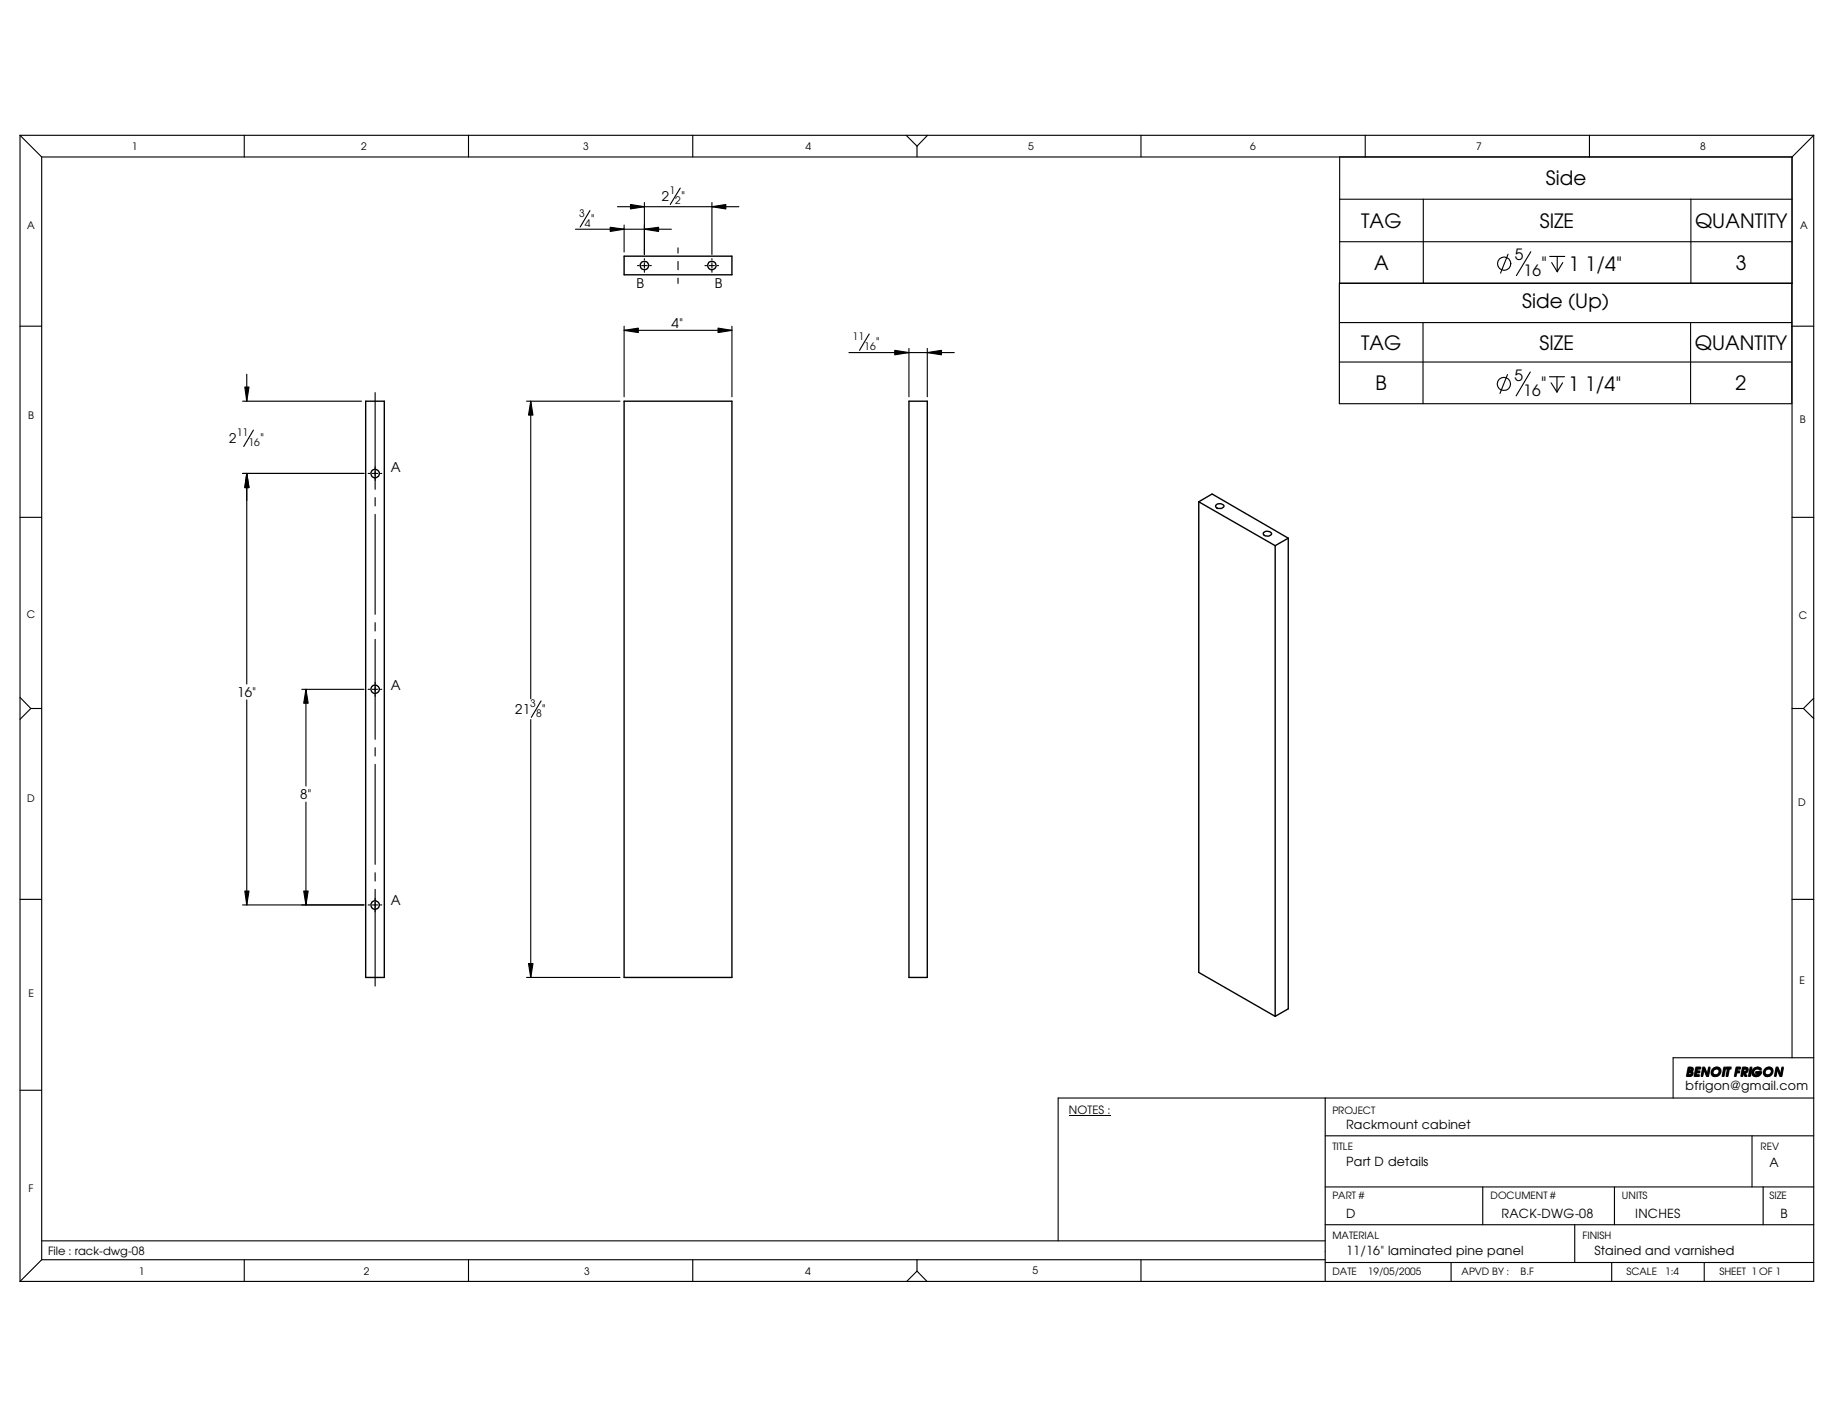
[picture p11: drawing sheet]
<svg xmlns="http://www.w3.org/2000/svg" width="279mm" height="216mm" viewBox="0 0 279 216" stroke-linecap="round" stroke-linejoin="round" font-family="sans-serif">
<g fill="none" stroke="#000" stroke-width=".17">
<path d="M3 20.6v174.6M3 20.6h273.3M3 20.6l3.3 3.3M6.3 23.9v168M6.3 23.9h266.7M37.2 20.6v3.3M71.4 20.6v3.3M87.7 34.9h14.6M89.9 32.1l-1.5 2.5M93 34.6l2.1 .3-2.1 .4zM94.1 31.5h18.5M95.1 34.3v4.1"/>
<path d="M96.1 31.2l2.1 .3-2.1 .3zM98.2 34.9l2.1-.3v.7zM98.2 30.9v7.9M98.2 39.4v.2M103.3 37.8v.8M103.3 39.8v1.3M103.6 28.7l-1.5 2.5M105.5 20.6v3.3M108.5 31.5l2.1-.3v.6zM108.5 30.9v7.9M108.5 39.4v.2M138 20.6l1.7 1.7"/>
<path d="M139.7 22.3v1.6M141.3 20.6l-1.6 1.7M173.8 20.6v3.3M204.1 23.9v19.3h68.9M204.1 36.8h68.9M204.1 30.4h68.9M208 20.6v3.3M216.8 30.4v12.8M229.7 38.7l-1.1 2.9M233.2 38.4l-2.2 3.6M236.1 39.1h2.3M237.2 39.1v2.3"/>
<path d="M242.1 20.6v3.3M257.6 30.4v12.8M273 23.9v137.3M276.3 20.6v174.6h-273.3M276.3 20.6l-3.3 3.3M3 49.7h3.3M37.3 59h.6l-.3 2.1zM37.6 57v4.1M57.1 59.8v14.7M95.1 50.3l2.1-.3v.7zM95.1 49.7v10.8M95.1 50.3h16.4"/>
<path d="M97.1 40.5h.3M97.7 40.5h.9M98.2 40v.9M98.2 41.3v.2M99 40.5h.2M103.3 42.4v.8M107.4 40.5h.3M108 40.5h.8M108.5 40v.9M108.5 41.3v.2M109.3 40.5h.2M109.4 50l2.1 .3-2.1 .4z"/>
<path d="M111.5 49.7v10.8M129.3 53.7h16.1M132.4 50.9l-1.5 2.5M136.3 53.4l2.2 .3-2.2 .4zM138.5 53.1v7.4M141.3 53.7l2.1-.3v.7zM141.3 53.1v7.4M204 43.1h69v18.4h-69zM204 55.2h69M204 49.1h69M216.8 49.1v12.4M229.7 57.1l-1.2 2.8"/>
<path d="M233.1 56.7l-2.1 3.6M236.1 57.4h2.2M236.3 58.3l.9 1.4M236.4 40l.8 1.4M237.2 57.4v2.3M238 58.3l-.8 1.4M238.1 40l-.9 1.4M257.6 49.1v12.4M273 49.7h3.3M3 78.8h3.3M37 72.1h18.5M37 61.1h18.1"/>
<path d="M37.6 72.1l.3 2.2h-.6zM37.6 72.1v32.1M38.6 65.5l-1.5 2.5M56.1 72.1h.2M56.7 72.1h.8M57.1 75.8v1.3M57.1 78.4v15.2M58 72.1h.2M80.2 61.1h14.2M80.9 61.1l.3 2.1h-.7zM80.9 61.1v45.4M273 78.8h3.3"/>
<path d="M57.1 94.9v1.2M57.1 97.4v15.2M3 106.3l1.7 1.6M4.7 107.9h1.6M4.7 107.9l-1.7 1.7M37.6 106.6v31.3M46 105h9.5M46.6 105l.3 2.1h-.6zM46.6 105v14.8M56.1 105h.2M56.7 105h.8M57.1 113.9v1.3"/>
<path d="M57.1 116.5v15.2M58 105h.2M80.9 109.6v39.3M82.4 106.8l-1.5 2.5M273 107.9h1.7M274.7 107.9l1.6 1.6M276.3 106.4l-1.6 1.5M3 137h3.3M37 137.9h18.5M37.3 135.8h.6l-.3 2.1zM46.3 135.8h.6l-.3 2.1zM46.6 122.2v15.7"/>
<path d="M56.1 137.9h.2M56.7 137.9h.8M57.1 133v1.2M57.1 135.5v14.7M58 137.9h.2M273 137h3.3M80.2 148.9h14.2M80.5 146.8h.7l-.3 2.1zM3 166.1h3.3M201.9 173.1h74.4M201.9 167.3v27.9M266.9 173.1v7.7"/>
<path d="M276.3 167.3h-115.1v21.8M276.3 161.2h-21.4v6.1M6.3 191.9h195.6M6.3 191.9l-3.3 3.3M6.3 189.1h195.6M37.2 191.9v3.3M71.4 191.9v3.3M105.5 191.9v3.3M139.7 191.9v1.8M139.7 193.7l1.5 1.5M139.7 193.7l-1.6 1.5M173.8 191.9v3.3"/>
<path d="M201.9 186.6h74.4M201.9 192.4h74.4M201.9 180.8h74.4M221.1 192.4v2.8M225.9 180.8v5.8M239.9 186.6v5.8M245.5 192.4v2.8M246 180.8v5.8M259.6 192.4v2.8M268.6 180.8v5.8"/>
<circle cx="229.1" cy="58.5" r="1.01"/>
<circle cx="229.2" cy="40.2" r="1.01"/>
</g>
<g fill="none" stroke="#000" stroke-width=".21">
<path d="M95.1 39h16.4v2.9h-16.4zM55.7 61.1h2.8v87.8h-2.8zM95.1 61.1h16.4v87.8h-16.4zM138.5 61.1h2.8v87.8h-2.8zM182.6 76.5l11.7 6.6M182.6 76.5l2.1-1.2 11.6 6.7M182.6 76.5v71.7l11.7 6.7M185.3 77a.79 .79 0 0 1 1.2 .1l-.4 .4h-.6l-.2-.2-.1-.2zM192.5 81.2a.75 .75 0 0 1 1.2 .2 .78 .78 0 0 1-1.3-.1zM194.3 83.1v71.8M196.3 82v71.7l-2 1.2M196.3 82l-2 1.1"/>
<circle cx="98.2" cy="40.5" r=".64"/>
<circle cx="108.5" cy="40.5" r=".64"/>
<circle cx="57.1" cy="72.2" r=".64"/>
<circle cx="57.1" cy="105" r=".64"/>
<circle cx="57.1" cy="137.9" r=".64"/>
</g>
<g fill="#000">
<path d="M93 34.6l2.1 .3-2.1 .4zM98.2 34.9l2.1-.3v.7zM96.1 31.2l2.1 .3-2.1 .3zM108.5 31.5l2.1-.3v.6zM95.1 50.3l2.1-.3v.7zM109.4 50l2.1 .3-2.1 .4zM136.3 53.4l2.2 .3-2.2 .4zM141.3 53.7l2.1-.3v.7zM37.6 72.1l.3 2.2h-.6zM37.3 59h.6l-.3 2.1zM80.9 61.1l.3 2.1h-.7zM46.6 105l.3 2.1h-.6z"/>
<path d="M37.3 135.8h.6l-.3 2.1zM46.3 135.8h.6l-.3 2.1zM80.5 146.8h.7l-.3 2.1z"/>
</g>
<path d="M162.8 170h6.4" fill="none" stroke="#000" stroke-width=".15"/>
<g font-size="3">
<text x="235.5" y="28.2">Side</text>
<text x="207.4" y="34.7">TAG</text>
<text x="234.6" y="34.7">SIZE</text>
<text x="258.2" y="34.7">QUANTITY</text>
<text x="209.3" y="41.2">A</text>
<text x="234.8" y="41.3">&quot;</text>
<text x="239" y="41.3">1 1/4&quot;</text>
<text x="264.5" y="41.2">3</text>
<text x="231.9" y="46.9">Side (Up)</text>
<text x="207.3" y="53.3">TAG</text>
<text x="234.5" y="53.3">SIZE</text>
<text x="258.2" y="53.3">QUANTITY</text>
<text x="209.5" y="59.5">B</text>
<text x="234.7" y="59.6">&quot;</text>
<text x="238.9" y="59.6">1 1/4&quot;</text>
<text x="264.4" y="59.5">2</text>
</g>
<g font-size="2.4">
<text x="230.8" y="39.7">5</text>
<text x="232.1" y="42">16</text>
<text x="230.7" y="58">5</text>
<text x="232.1" y="60.3">16</text>
</g>
<g font-size="2">
<text x="90" y="34.1">&quot;</text>
<text x="100.8" y="30.6">2</text>
<text x="103.8" y="30.6">&quot;</text>
<text x="96.9" y="43.8">B</text>
<text x="108.9" y="43.8">B</text>
<text x="102.3" y="49.9">4&quot;</text>
<text x="133.4" y="52.8">&quot;</text>
<text x="34.9" y="67.5">2</text>
<text x="39.6" y="67.5">&quot;</text>
<text x="59.5" y="72">A</text>
<text x="36.2" y="106.2">16&quot;</text>
<text x="59.5" y="105.1">A</text>
<text x="78.5" y="108.8">21</text>
<text x="82.5" y="108.8">&quot;</text>
<text x="45.7" y="121.8">8&quot;</text>
<text x="59.5" y="138">A</text>
</g>
<g font-size="1.9">
<text x="256.8" y="166.1">bfrigon@gmail.com</text>
<text x="256.9" y="164">BENOIT FRIGON</text>
<text x="205.1" y="172">Rackmount cabinet</text>
<text x="205.1" y="177.7">Part D details</text>
<text x="269.6" y="177.8">A</text>
<text x="205.1" y="185.5">D</text>
<text x="228.8" y="185.5">RACK-DWG-08</text>
<text x="249.1" y="185.5">INCHES</text>
<text x="271.3" y="185.5">B</text>
<text x="205.1" y="191.2">11/16&quot; laminated pine panel</text>
<text x="242.9" y="191.2">Stained and varnished</text>
</g>
<g font-size="1.7">
<text x="162.8" y="169.8">NOTES :</text>
<text x="7.3" y="191.2">File : rack-dwg-08</text>
</g>
<g font-size="1.6">
<text x="20.1" y="22.9">1</text>
<text x="55" y="22.9">2</text>
<text x="88.9" y="22.9">3</text>
<text x="122.7" y="22.9">4</text>
<text x="156.6" y="22.9">5</text>
<text x="190.5" y="22.9">6</text>
<text x="224.9" y="22.9">7</text>
<text x="259" y="22.9">8</text>
<text x="102" y="29.5">1</text>
<text x="4.1" y="35">A</text>
<text x="88.2" y="33">3</text>
<text x="89.1" y="34.6">4</text>
<text x="102.9" y="31.2">2</text>
<text x="274.2" y="35">A</text>
<text x="129.9" y="51.8">11</text>
<text x="131.7" y="53.4">16</text>
<text x="4.3" y="63.8">B</text>
<text x="274.2" y="64.4">B</text>
<text x="36.1" y="66.4">11</text>
<text x="37.8" y="68">16</text>
<text x="4.1" y="94.1">C</text>
<text x="274" y="94.3">C</text>
<text x="80.8" y="107.7">3</text>
<text x="81.7" y="109.3">8</text>
<text x="4.1" y="122.3">D</text>
<text x="273.9" y="122.8">D</text>
<text x="274.2" y="149.9">E</text>
<text x="4.3" y="151.9">E</text>
<text x="4.3" y="181.6">F</text>
<text x="21.2" y="194.2">1</text>
<text x="55.4" y="194.2">2</text>
<text x="89" y="194.2">3</text>
<text x="122.6" y="194.2">4</text>
<text x="157.3" y="194.1">5</text>
</g>
<g font-size="1.5">
<text x="203" y="169.8">PROJECT</text>
<text x="203" y="175.3">TITLE</text>
<text x="268.2" y="175.2">REV</text>
<text x="203" y="182.8">PART #</text>
<text x="227.1" y="182.8">DOCUMENT #</text>
<text x="247.1" y="182.8">UNITS</text>
<text x="269.6" y="182.8">SIZE</text>
<text x="203" y="188.7">MATERIAL</text>
<text x="241.1" y="188.7">FINISH</text>
<text x="203" y="194.3">DATE</text>
<text x="208.4" y="194.3">19/05/2005</text>
<text x="222.7" y="194.3">APVD BY :</text>
<text x="231.6" y="194.3">B.F</text>
<text x="247.8" y="194.3">SCALE</text>
<text x="253.7" y="194.3">1:4</text>
<text x="262" y="194.3">SHEET 1 OF 1</text>
</g>
</svg>
